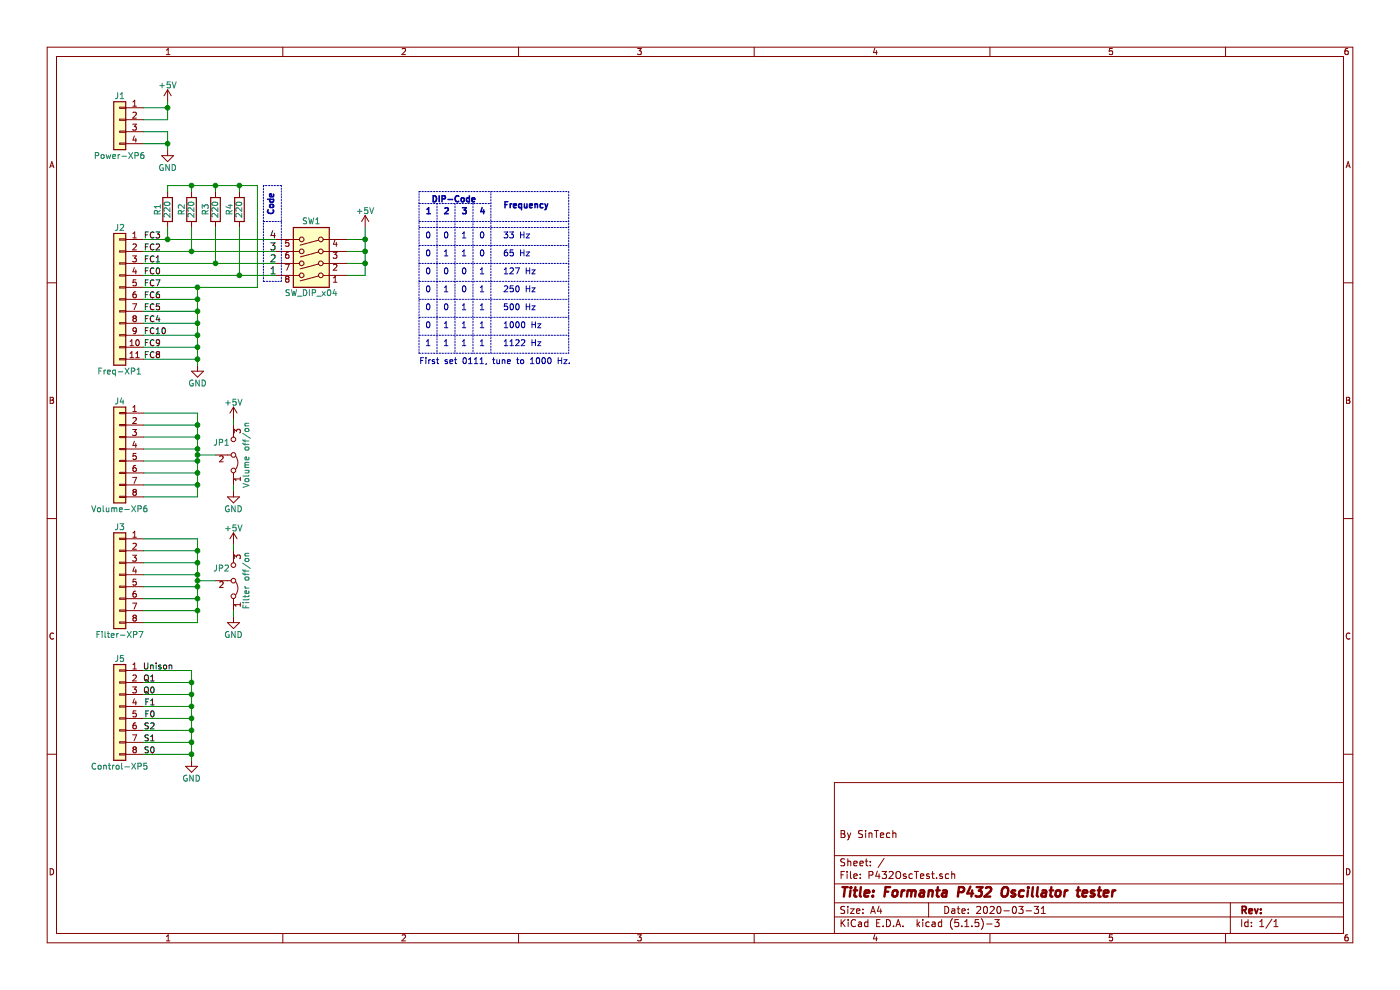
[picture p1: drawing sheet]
EESchema Schematic File Version 4
EELAYER 30 0
EELAYER END
$Descr A4 11693 8268
encoding utf-8
Sheet 1 1
Title "Formanta P432 Oscillator tester"
Date "2020-03-31"
Rev ""
Comp ""
Comment1 "By SinTech"
Comment2 ""
Comment3 ""
Comment4 ""
$EndDescr
$Comp
L Connector_Generic:Conn_01x08 J4
U 1 1
P 1000 3750
F 0 "J4" H 1000 4150 50  0000 C CNN
F 1 "Volume-XP6" H 1000 3250 50  0000 C CNN
F 2 "Connector_PinSocket_2.54mm:PinSocket_1x08_P2.54mm_Vertical" H 1000 3750 50  0001 C CNN
F 3 "~" H 1000 3750 50  0001 C CNN
	1    1000 3750
	-1   0    0    -1  
$EndComp
$Comp
L Connector_Generic:Conn_01x08 J3
U 1 1
P 1000 4800
F 0 "J3" H 1000 5200 50  0000 C CNN
F 1 "Filter-XP7" H 1000 4300 50  0000 C CNN
F 2 "Connector_PinSocket_2.54mm:PinSocket_1x08_P2.54mm_Vertical" H 1000 4800 50  0001 C CNN
F 3 "~" H 1000 4800 50  0001 C CNN
	1    1000 4800
	-1   0    0    -1  
$EndComp
Text Label 1300 5700 2    50   ~ 0
Q1
Text Label 1300 5800 2    50   ~ 0
Q0
Text Label 1300 5900 2    50   ~ 0
F1
Text Label 1300 6000 2    50   ~ 0
F0
Text Label 1300 6100 2    50   ~ 0
S2
Text Label 1300 6200 2    50   ~ 0
S1
Text Label 1300 6300 2    50   ~ 0
S0
Wire Wire Line
	1200 6300 1600 6300
Wire Wire Line
	1600 6200 1200 6200
Wire Wire Line
	1200 6100 1600 6100
Wire Wire Line
	1600 6000 1200 6000
Wire Wire Line
	1200 5900 1600 5900
Wire Wire Line
	1600 5800 1200 5800
Wire Wire Line
	1200 5700 1600 5700
Wire Wire Line
	1600 5600 1200 5600
$Comp
L Connector_Generic:Conn_01x08 J5
U 1 1
P 1000 5900
F 0 "J5" H 1000 6300 50  0000 C CNN
F 1 "Control-XP5" H 1000 5400 50  0000 C CNN
F 2 "Connector_PinSocket_2.54mm:PinSocket_1x08_P2.54mm_Vertical" H 1000 5900 50  0001 C CNN
F 3 "~" H 1000 5900 50  0001 C CNN
	1    1000 5900
	-1   0    0    -1  
$EndComp
Text Label 1200 2700 0    50   ~ 0
FC4
Text Label 1200 2800 0    50   ~ 0
FC10
Text Label 1200 2900 0    50   ~ 0
FC9
Text Label 1200 3000 0    50   ~ 0
FC8
Text Label 1200 2600 0    50   ~ 0
FC5
Text Label 1200 2500 0    50   ~ 0
FC6
Text Label 1200 2400 0    50   ~ 0
FC7
Text Label 1200 2300 0    50   ~ 0
FC0
Text Label 1200 2200 0    50   ~ 0
FC1
Text Label 1200 2100 0    50   ~ 0
FC2
Text Label 1200 2000 0    50   ~ 0
FC3
$Comp
L Connector_Generic:Conn_01x11 J2
U 1 1
P 1000 2500
F 0 "J2" H 1000 3100 50  0000 C CNN
F 1 "Freq-XP1" H 1000 1900 50  0000 C CNN
F 2 "Connector_PinSocket_2.54mm:PinSocket_1x11_P2.54mm_Vertical" H 1000 2500 50  0001 C CNN
F 3 "~" H 1000 2500 50  0001 C CNN
	1    1000 2500
	-1   0    0    -1  
$EndComp
Wire Wire Line
	1200 3000 1650 3000
Wire Wire Line
	1650 2900 1200 2900
Wire Wire Line
	1200 2800 1650 2800
Wire Wire Line
	1650 2700 1200 2700
Wire Wire Line
	1200 2600 1650 2600
Wire Wire Line
	1650 2500 1200 2500
Wire Wire Line
	1200 2400 1650 2400
Wire Wire Line
	1200 2200 1800 2200
Wire Wire Line
	1200 2100 1600 2100
Wire Wire Line
	1200 2000 1400 2000
Wire Wire Line
	1600 1900 1600 2100
Wire Wire Line
	1800 1900 1800 2200
Wire Wire Line
	2000 1900 2000 2300
Wire Wire Line
	2000 2300 1200 2300
Wire Wire Line
	1650 2400 1650 2500
Connection ~ 1650 2500
Wire Wire Line
	1650 2500 1650 2600
Connection ~ 1650 2600
Wire Wire Line
	1650 2600 1650 2700
Connection ~ 1650 2700
Wire Wire Line
	1650 2700 1650 2800
Connection ~ 1650 2800
Wire Wire Line
	1650 2800 1650 2900
Connection ~ 1650 2900
Wire Wire Line
	1650 2900 1650 3000
$Comp
L power:GND #PWR04
U 1 1
P 1650 3050
F 0 "#PWR04" H 1650 2800 50  0001 C CNN
F 1 "GND" H 1650 2900 50  0000 C CNN
F 2 "" H 1650 3050 50  0001 C CNN
F 3 "" H 1650 3050 50  0001 C CNN
	1    1650 3050
	1    0    0    -1  
$EndComp
Wire Wire Line
	1650 3050 1650 3000
Connection ~ 1650 3000
Wire Wire Line
	1600 6350 1600 6300
Connection ~ 1600 5800
Wire Wire Line
	1600 5800 1600 5700
Connection ~ 1600 5900
Wire Wire Line
	1600 5900 1600 5800
Connection ~ 1600 6000
Wire Wire Line
	1600 6000 1600 5900
Connection ~ 1600 6100
Wire Wire Line
	1600 6100 1600 6000
Connection ~ 1600 6200
Wire Wire Line
	1600 6200 1600 6100
Connection ~ 1600 6300
Wire Wire Line
	1600 6300 1600 6200
$Comp
L power:GND #PWR010
U 1 1
P 1600 6350
F 0 "#PWR010" H 1600 6100 50  0001 C CNN
F 1 "GND" H 1600 6200 50  0000 C CNN
F 2 "" H 1600 6350 50  0001 C CNN
F 3 "" H 1600 6350 50  0001 C CNN
	1    1600 6350
	1    0    0    -1  
$EndComp
$Comp
L Device:R R1
U 1 1
P 1400 1750
F 0 "R1" V 1480 1750 50  0000 C CNN
F 1 "220" V 1400 1750 50  0000 C CNN
F 2 "Resistor_SMD:R_1206_3216Metric" V 1330 1750 50  0001 C CNN
F 3 "~" H 1400 1750 50  0001 C CNN
	1    1400 1750
	-1   0    0    1   
$EndComp
$Comp
L Device:R R2
U 1 1
P 1600 1750
F 0 "R2" V 1680 1750 50  0000 C CNN
F 1 "220" V 1600 1750 50  0000 C CNN
F 2 "Resistor_SMD:R_1206_3216Metric" V 1530 1750 50  0001 C CNN
F 3 "~" H 1600 1750 50  0001 C CNN
	1    1600 1750
	-1   0    0    1   
$EndComp
$Comp
L Device:R R3
U 1 1
P 1800 1750
F 0 "R3" V 1880 1750 50  0000 C CNN
F 1 "220" V 1800 1750 50  0000 C CNN
F 2 "Resistor_SMD:R_1206_3216Metric" V 1730 1750 50  0001 C CNN
F 3 "~" H 1800 1750 50  0001 C CNN
	1    1800 1750
	-1   0    0    1   
$EndComp
$Comp
L Device:R R4
U 1 1
P 2000 1750
F 0 "R4" V 2080 1750 50  0000 C CNN
F 1 "220" V 2000 1750 50  0000 C CNN
F 2 "Resistor_SMD:R_1206_3216Metric" V 1930 1750 50  0001 C CNN
F 3 "~" H 2000 1750 50  0001 C CNN
	1    2000 1750
	-1   0    0    1   
$EndComp
Wire Wire Line
	1400 1600 1400 1550
Wire Wire Line
	2000 1600 2000 1550
Wire Wire Line
	1800 1600 1800 1550
Wire Wire Line
	1600 1600 1600 1550
Wire Wire Line
	1200 4500 1650 4500
Wire Wire Line
	1650 4500 1650 4600
Wire Wire Line
	1650 5200 1200 5200
Wire Wire Line
	1200 5100 1650 5100
Connection ~ 1650 5100
Wire Wire Line
	1650 5100 1650 5200
Wire Wire Line
	1200 5000 1650 5000
Connection ~ 1650 5000
Wire Wire Line
	1650 5000 1650 5100
Wire Wire Line
	1200 4900 1650 4900
Connection ~ 1650 4900
Wire Wire Line
	1650 4900 1650 5000
Wire Wire Line
	1200 4800 1650 4800
Connection ~ 1650 4800
Wire Wire Line
	1650 4800 1650 4850
Wire Wire Line
	1200 4700 1650 4700
Connection ~ 1650 4700
Wire Wire Line
	1650 4700 1650 4800
Wire Wire Line
	1200 4600 1650 4600
Connection ~ 1650 4600
Wire Wire Line
	1650 4600 1650 4700
Wire Wire Line
	1650 4850 1800 4850
Connection ~ 1650 4850
Wire Wire Line
	1650 4850 1650 4900
$Comp
L power:GND #PWR06
U 1 1
P 1950 5150
F 0 "#PWR06" H 1950 4900 50  0001 C CNN
F 1 "GND" H 1950 5000 50  0000 C CNN
F 2 "" H 1950 5150 50  0001 C CNN
F 3 "" H 1950 5150 50  0001 C CNN
	1    1950 5150
	1    0    0    -1  
$EndComp
Wire Wire Line
	1950 5100 1950 5150
$Comp
L power:+5V #PWR05
U 1 1
P 1950 4550
F 0 "#PWR05" H 1950 4400 50  0001 C CNN
F 1 "+5V" H 1950 4690 50  0000 C CNN
F 2 "" H 1950 4550 50  0001 C CNN
F 3 "" H 1950 4550 50  0001 C CNN
	1    1950 4550
	1    0    0    -1  
$EndComp
Wire Wire Line
	1950 4600 1950 4550
Wire Wire Line
	1200 3450 1650 3450
Wire Wire Line
	1650 3450 1650 3550
Wire Wire Line
	1650 4150 1200 4150
Wire Wire Line
	1200 4050 1650 4050
Connection ~ 1650 4050
Wire Wire Line
	1650 4050 1650 4150
Wire Wire Line
	1200 3950 1650 3950
Connection ~ 1650 3950
Wire Wire Line
	1650 3950 1650 4050
Wire Wire Line
	1200 3850 1650 3850
Connection ~ 1650 3850
Wire Wire Line
	1650 3850 1650 3950
Wire Wire Line
	1200 3750 1650 3750
Connection ~ 1650 3750
Wire Wire Line
	1650 3750 1650 3800
Wire Wire Line
	1200 3650 1650 3650
Connection ~ 1650 3650
Wire Wire Line
	1650 3650 1650 3750
Wire Wire Line
	1200 3550 1650 3550
Connection ~ 1650 3550
Wire Wire Line
	1650 3550 1650 3650
Wire Wire Line
	1650 3800 1800 3800
Connection ~ 1650 3800
Wire Wire Line
	1650 3800 1650 3850
Wire Notes Line
	3500 1700 4100 1700
Text Notes 4200 1750 0    50   ~ 10
Frequency
Text Notes 3550 1800 0    50   ~ 10
1
Text Notes 3700 1800 0    50   ~ 10
2
Text Notes 3850 1800 0    50   ~ 10
3
Text Notes 4000 1800 0    50   ~ 10
4
Wire Notes Line
	3500 1850 4750 1850
Wire Wire Line
	1400 1550 1600 1550
Connection ~ 1600 1550
Wire Wire Line
	1600 1550 1800 1550
Connection ~ 1800 1550
Wire Wire Line
	1800 1550 2000 1550
Wire Wire Line
	1200 1100 1400 1100
Connection ~ 1400 1200
Wire Wire Line
	1400 1100 1400 1200
Wire Wire Line
	1400 1200 1400 1250
Wire Wire Line
	1200 1200 1400 1200
$Comp
L power:GND #PWR02
U 1 1
P 1400 1250
F 0 "#PWR02" H 1400 1000 50  0001 C CNN
F 1 "GND" H 1400 1100 50  0000 C CNN
F 2 "" H 1400 1250 50  0001 C CNN
F 3 "" H 1400 1250 50  0001 C CNN
	1    1400 1250
	1    0    0    -1  
$EndComp
Wire Wire Line
	1400 900  1400 850 
Connection ~ 1400 900 
Wire Wire Line
	1200 900  1400 900 
Wire Wire Line
	1400 1000 1400 900 
Wire Wire Line
	1200 1000 1400 1000
$Comp
L power:+5V #PWR01
U 1 1
P 1400 850
F 0 "#PWR01" H 1400 700 50  0001 C CNN
F 1 "+5V" H 1400 990 50  0000 C CNN
F 2 "" H 1400 850 50  0001 C CNN
F 3 "" H 1400 850 50  0001 C CNN
	1    1400 850 
	1    0    0    -1  
$EndComp
$Comp
L Connector_Generic:Conn_01x04 J1
U 1 1
P 1000 1000
F 0 "J1" H 1000 1200 50  0000 C CNN
F 1 "Power-XP6" H 1000 700 50  0000 C CNN
F 2 "Connector_PinSocket_2.54mm:PinSocket_1x04_P2.54mm_Vertical" H 1000 1000 50  0001 C CNN
F 3 "~" H 1000 1000 50  0001 C CNN
	1    1000 1000
	-1   0    0    -1  
$EndComp
Wire Wire Line
	1400 1900 1400 2000
$Comp
L Jumper:Jumper_3_Bridged12 JP2
U 1 1
P 1950 4850
F 0 "JP2" V 2050 4750 50  0000 C CNN
F 1 "Filter off/on" H 1950 4960 50  0000 C CNN
F 2 "Connector_PinHeader_2.54mm:PinHeader_1x03_P2.54mm_Vertical" H 1950 4850 50  0001 C CNN
F 3 "~" H 1950 4850 50  0001 C CNN
	1    1950 4850
	0    1    -1   0   
$EndComp
$Comp
L power:GND #PWR08
U 1 1
P 1950 4100
F 0 "#PWR08" H 1950 3850 50  0001 C CNN
F 1 "GND" H 1950 3950 50  0000 C CNN
F 2 "" H 1950 4100 50  0001 C CNN
F 3 "" H 1950 4100 50  0001 C CNN
	1    1950 4100
	1    0    0    -1  
$EndComp
Wire Wire Line
	1950 4050 1950 4100
$Comp
L power:+5V #PWR07
U 1 1
P 1950 3500
F 0 "#PWR07" H 1950 3350 50  0001 C CNN
F 1 "+5V" H 1950 3640 50  0000 C CNN
F 2 "" H 1950 3500 50  0001 C CNN
F 3 "" H 1950 3500 50  0001 C CNN
	1    1950 3500
	1    0    0    -1  
$EndComp
Wire Wire Line
	1950 3550 1950 3500
$Comp
L Jumper:Jumper_3_Bridged12 JP1
U 1 1
P 1950 3800
F 0 "JP1" V 2050 3700 50  0000 C CNN
F 1 "Volume off/on" H 1950 3910 50  0000 C CNN
F 2 "Connector_PinHeader_2.54mm:PinHeader_1x03_P2.54mm_Vertical" H 1950 3800 50  0001 C CNN
F 3 "~" H 1950 3800 50  0001 C CNN
	1    1950 3800
	0    1    -1   0   
$EndComp
Text Notes 3550 2000 0    50   ~ 0
0
Text Notes 3700 2000 0    50   ~ 0
0
Text Notes 4000 2000 0    50   ~ 0
0
Text Notes 4200 2000 0    50   ~ 0
33 Hz
Text Notes 3550 2150 0    50   ~ 0
0
Text Notes 3700 2150 0    50   ~ 0
1
Text Notes 4200 2150 0    50   ~ 0
65 Hz
Wire Notes Line
	3500 2200 4750 2200
Wire Notes Line
	3500 2050 4750 2050
Wire Notes Line
	3500 2350 4750 2350
Text Notes 4200 2300 0    50   ~ 0
127 Hz
Text Notes 3550 2300 0    50   ~ 0
0
Text Notes 4000 2300 0    50   ~ 0
1
Text Notes 3850 2150 0    50   ~ 0
1
Text Notes 4000 2150 0    50   ~ 0
0
Wire Notes Line
	3500 2500 4750 2500
Wire Notes Line
	3500 2650 4750 2650
Text Notes 4200 2450 0    50   ~ 0
250 Hz
Text Notes 3700 2450 0    50   ~ 0
1
Text Notes 3550 2450 0    50   ~ 0
0
Text Notes 3850 2450 0    50   ~ 0
0
Text Notes 4000 2450 0    50   ~ 0
1
Wire Notes Line
	3500 2800 4750 2800
Text Notes 4200 2600 0    50   ~ 0
500 Hz
Text Notes 3550 2600 0    50   ~ 0
0
Text Notes 4000 2600 0    50   ~ 0
1
Text Notes 4200 2750 0    50   ~ 0
1000 Hz
Text Notes 3700 2750 0    50   ~ 0
1
Text Notes 3550 2750 0    50   ~ 0
0
Text Notes 4000 2750 0    50   ~ 0
1
Text Notes 4200 2900 0    50   ~ 0
1122 Hz
Text Notes 3850 2900 0    50   ~ 0
1
Text Notes 4000 2900 0    50   ~ 0
1
Text Notes 3700 2300 0    50   ~ 0
0
Text Notes 3850 2300 0    50   ~ 0
0
Wire Notes Line
	3500 1900 4750 1900
Text Notes 3700 2600 0    50   ~ 0
0
Text Notes 3500 3050 0    50   ~ 0
First set 0111, tune to 1000 Hz.
Text Notes 3600 1700 0    50   ~ 10
DIP-Code
Wire Notes Line
	3500 1600 4750 1600
Wire Wire Line
	1600 5600 1600 5700
Connection ~ 1600 5700
Connection ~ 1400 2000
Connection ~ 1600 2100
Connection ~ 1800 2200
Connection ~ 2000 2300
Connection ~ 2000 1550
Connection ~ 1650 2400
Text Notes 2300 1800 1    50   ~ 10
Code
Wire Notes Line
	2200 1550 2200 2350
Wire Notes Line
	2200 1850 2350 1850
Wire Notes Line
	2350 1550 2200 1550
Wire Notes Line
	2350 2350 2350 1550
Wire Notes Line
	2200 2350 2350 2350
Text Label 2250 2000 0    59   ~ 0
4
Text Label 2250 2100 0    59   ~ 0
3
Text Label 2250 2200 0    59   ~ 0
2
Text Label 2250 2300 0    59   ~ 0
1
Wire Wire Line
	2300 2000 1400 2000
Wire Wire Line
	2300 2100 1600 2100
Wire Wire Line
	2300 2200 1800 2200
Wire Wire Line
	2000 2300 2300 2300
Wire Wire Line
	2000 1550 2150 1550
Wire Wire Line
	2150 2400 1650 2400
Wire Wire Line
	2150 1550 2150 2400
Connection ~ 3050 2200
Wire Wire Line
	3050 2300 3050 2200
Wire Wire Line
	2900 2300 3050 2300
Wire Wire Line
	2900 2200 3050 2200
Connection ~ 3050 2100
Wire Wire Line
	3050 2200 3050 2100
Connection ~ 3050 2000
Wire Wire Line
	3050 2100 3050 2000
Wire Wire Line
	2900 2100 3050 2100
Wire Wire Line
	3050 2000 3050 1900
Wire Wire Line
	2900 2000 3050 2000
$Comp
L power:+5V #PWR03
U 1 1
P 3050 1900
F 0 "#PWR03" H 3050 1750 50  0001 C CNN
F 1 "+5V" H 3050 2040 50  0000 C CNN
F 2 "" H 3050 1900 50  0001 C CNN
F 3 "" H 3050 1900 50  0001 C CNN
	1    3050 1900
	1    0    0    -1  
$EndComp
$Comp
L Switch:SW_DIP_x04 SW1
U 1 1
P 2600 2100
F 0 "SW1" H 2600 1850 50  0000 C CNN
F 1 "SW_DIP_x04" H 2600 2450 50  0000 C CNN
F 2 "Button_Switch_THT:SW_DIP_SPSTx04_Slide_9.78x12.34mm_W7.62mm_P2.54mm" H 2600 2100 50  0001 C CNN
F 3 "~" H 2600 2100 50  0001 C CNN
	1    2600 2100
	-1   0    0    1   
$EndComp
Text Label 1450 5600 2    50   ~ 0
Unison
Text Notes 3850 2000 0    50   ~ 0
1
Text Notes 3850 2600 0    50   ~ 0
1
Text Notes 3850 2750 0    50   ~ 0
1
Text Notes 3700 2900 0    50   ~ 0
1
Text Notes 3550 2900 0    50   ~ 0
1
Wire Notes Line
	3500 2950 3500 1600
Wire Notes Line
	4750 1600 4750 2950
Wire Notes Line
	3500 2950 4750 2950
Wire Notes Line
	3650 1700 3650 2950
Wire Notes Line
	3950 1700 3950 2950
Wire Notes Line
	3800 1700 3800 2950
Wire Notes Line
	4100 2950 4100 1600
$EndSCHEMATC
